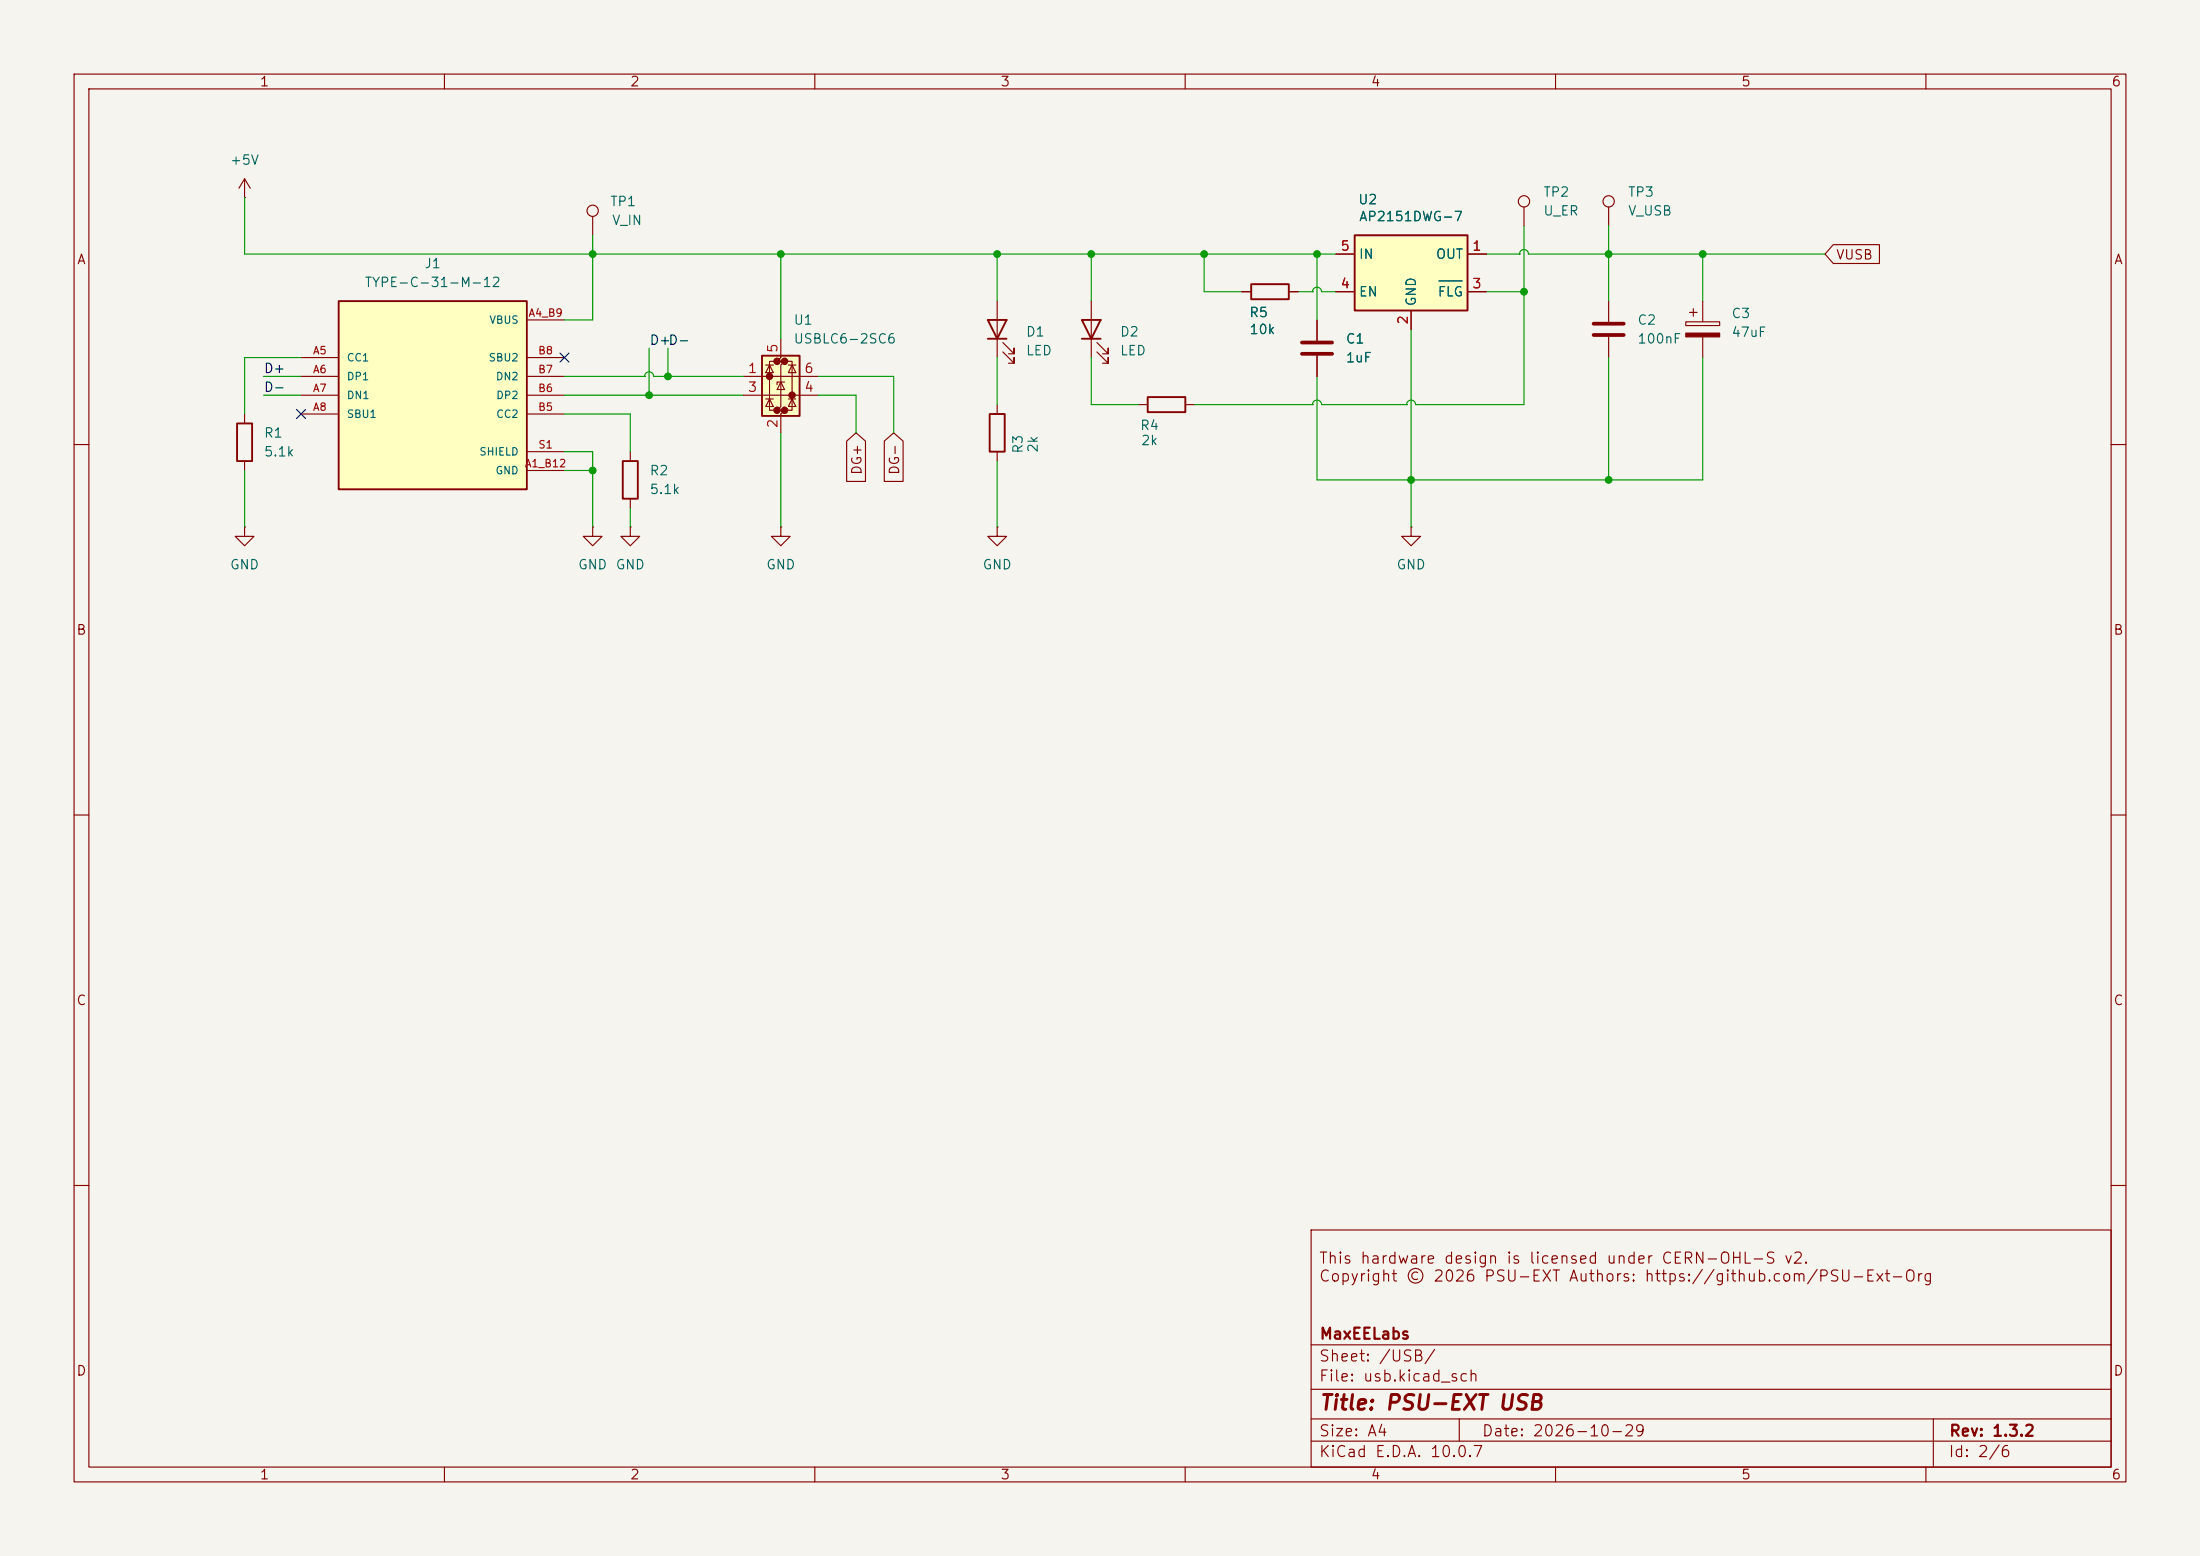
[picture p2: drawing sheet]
<svg xmlns="http://www.w3.org/2000/svg" width="297mm" height="210mm" viewBox="0 0 297 210" stroke-linecap="round" stroke-linejoin="round" font-family="sans-serif">
<path d="M0 0h297v210h-297z" fill="#f5f4ef" stroke="#f5f4ef" stroke-width=".14"/>
<g fill="none" stroke="#840000" stroke-width=".15">
<path d="M10 10h277v190h-277zM12 12h273v186h-273zM60 10v2M110 10v2M160 10v2M210 10v2M260 10v2M153.7 54.6h1.2M160 54.6h1.3M227.6 43.4h4.6v.5h-4.6zM228.1 42.2h1M228.6 41.7v1"/>
<path d="M229.9 40.6v2.8M229.9 45.5v2.8M10 60h2M285 60h2M10 110h2M285 110h2M10 160h2M177 166h108v32h-108zM285 160h2M60 198v2M110 198v2M160 198v2"/>
<path d="M177 194.5h108M177 191.5h108M177 187.5h108M177 181.5h108M197 191.5v3M210 198v2M260 198v2M261 191.5v6.5"/>
</g>
<path d="M154.9 53.6h5.1v2h-5.1z" fill="none" stroke="#840000" stroke-width=".25"/>
<path d="M227.6 45h4.6v.5h-4.6z" fill="#840000" stroke="#840000" stroke-width=".15"/>
<path d="M102.9 48h5v8.1h-5z" fill="#ffffc2"/>
<g fill="#840000" stroke="#840000" stroke-width=".51">
<circle cx="103.9" cy="50.8" r=".25"/>
<circle cx="104.9" cy="48.8" r=".25"/>
<circle cx="104.9" cy="55.4" r=".25"/>
<circle cx="105.9" cy="48.8" r=".25"/>
<circle cx="105.9" cy="55.4" r=".25"/>
<circle cx="106.9" cy="53.3" r=".25"/>
</g>
<g fill="none" stroke="#840000" stroke-width=".15">
<path d="M167.6 39.4h1.3M174 39.4h1.3M205.7 27.9v2.6M217.2 27.9v2.6M100.3 50.8h10.2M100.3 53.3h10.2M103.4 53.8h1M103.4 49.3h1M103.9 49.3l.5 1h-1zM103.9 53.8l.5 1.1h-1zM104.9 48.8h-1v6.6h1M105.4 45.7v2.6l-.5 .5h1l-.5 .5v5.6l-.5 .5h1l-.5 .5v2.5"/>
<path d="M105.4 51.6l.5 1h-1zM105.9 51.6h-1v.3M105.9 48.8h1v6.6h-1M106.4 53.8h1M106.4 49.3h1M106.9 49.3l.5 1h-1zM106.9 53.8l.5 1.1h-1zM177.8 43.2v2.8M177.8 48v2.8M217.2 40.6v2.8M217.2 45.5v2.8M134.6 71.1v1.3h1.3l-1.3 1.3-1.3-1.3h1.3"/>
<path d="M134.6 71.1h.1M190.5 71.1v1.3h1.3l-1.3 1.3-1.3-1.3h1.3M190.5 71.1h.1"/>
<circle cx="205.7" cy="27.2" r=".76"/>
<circle cx="217.2" cy="27.2" r=".76"/>
</g>
<path d="M168.9 38.4h5.1v2h-5.1zM102.9 48h5v8.1h-5z" fill="none" stroke="#840000" stroke-width=".25"/>
<path d="M175.8 46.2h4M175.8 47.8h4M215.1 43.7h4.1M215.1 45.2h4.1" fill="none" stroke="#840000" stroke-width=".51"/>
<path d="M182.9 31.8h15.2v10.1h-15.2z" fill="#ffffc2"/>
<path d="M182.9 31.8h15.2v10.1h-15.2zM133.3 43.2h2.6l-1.3 2.5zM133.3 45.7h2.6M133.6 55.9h2v5.1h-2zM146 43.2h2.6l-1.3 2.5zM146 45.7h2.6M84.1 62.2h2v5.1h-2z" fill="none" stroke="#840000" stroke-width=".25"/>
<g fill="none" stroke="#840000" stroke-width=".15">
<path d="M33 26.7h.1M33 24.1l-.7 1.3M33 24.1l.8 1.3M33 24.1v2.6M80 29.2v2.6M180.3 34.3h2.6M180.3 39.4h2.6M198.1 34.3h2.6M198.1 39.4h2.6M134.6 40.6v7.7M134.6 54.6v1.3M135.4 47.5l1.5 1.5v-.7v.7h-.8"/>
<path d="M135.4 46.2l1.5 1.6v-.8v.8h-.8M147.3 40.6v7.7M148.1 47.5l1.5 1.5v-.7v.7h-.8M148.1 46.2l1.5 1.6v-.8v.8h-.8M190.5 41.9v2.6M80 71.1v1.3h1.3l-1.3 1.3-1.3-1.3h1.3M80 71.1h.1M85.1 71.1v1.3h1.3l-1.3 1.3-1.3-1.3h1.3M85.1 71.1h.1M85.1 61v1.2M85.1 67.3v1.3M105.4 71.1v1.3h1.3l-1.3 1.3-1.3-1.3h1.3"/>
<path d="M105.4 71.1h.1M134.6 61v1.2"/>
<circle cx="80" cy="28.4" r=".76"/>
</g>
<path d="M194.3 37.9h3.1" fill="none" stroke="#006464" stroke-width=".15"/>
<path d="M45.7 40.6h25.4v25.4h-25.4z" fill="#ffffc2"/>
<path d="M32 57.2h2v5h-2zM45.7 40.6h25.4v25.4h-25.4z" fill="none" stroke="#840000" stroke-width=".25"/>
<g fill="none" stroke="#840000" stroke-width=".15">
<path d="M167.6 39.4h1.3M174 39.4h1.3M180.3 39.4h2.6M180.3 34.3h2.6M198.1 39.4h2.6M198.1 34.3h2.6M247.5 33h6.2v2.6h-6.2l-1.1-1.3zM33 55.9v1.3M40.6 48.3h5.1M40.6 50.8h5.1M40.6 53.3h5.1M40.6 55.9h5.1"/>
<path d="M71.1 43.2h5.1M71.1 48.3h5.1M71.1 50.8h5.1M71.1 53.3h5.1M71.1 55.9h5.1M114.3 59.5l1.3-1.1 1.2 1.1v5.5h-2.5zM119.4 59.5l1.2-1.1 1.3 1.1v5.5h-2.5zM177.8 43.2v2.8M177.8 48v2.8M190.5 41.9v2.6M33 71.1v1.3h1.3l-1.3 1.3-1.3-1.3h1.3M33 71.1h.1"/>
<path d="M33 62.2v1.3M71.1 63.5h5.1M71.1 61h5.1"/>
</g>
<g fill="none" stroke="#009600" stroke-width=".15">
<path d="M33 26.7v7.6h147.3M80 31.8v11.4h-3.8M105.4 34.3v11.4M134.6 34.3v6.3M147.3 34.3v6.3M162.6 34.3v5.1h5M175.3 39.4h1.9M177.2 39.4h.1M177.2 39.4a.61 .61 0 0 1 .6-.6 .61 .61 0 0 1 .6 .6h1.9M177.8 34.3v8.9M200.7 34.3h4.4M200.7 39.4h5"/>
<path d="M205.1 34.3h.1M205.1 34.3a.61 .61 0 0 1 .6-.6 .61 .61 0 0 1 .6 .6h40.1M205.7 30.5v24.1h-14.6a.61 .61 0 0 0-.6-.6 .61 .61 0 0 0-.6 .6M217.2 30.5v10.1M229.9 34.3v6.3M35.6 53.3h5M35.6 50.8h5M40.6 48.3h-7.6v7.6M76.2 53.3h24.1M76.2 50.8h10.8M76.2 55.9h8.9v5.1M87 50.8h.1"/>
<path d="M87 50.8a.61 .61 0 0 1 .6-.6 .61 .61 0 0 1 .6 .6h12.1M87.6 47v6.3M90.2 47v3.8M105.4 58.4v12.7M110.5 53.3h5.1v5.1M110.5 50.8h10.1v7.6M134.6 48.3v6.3M147.3 48.3v6.3h6.4M161.3 54.6h15.9M177.2 54.6h.1M177.2 54.6a.61 .61 0 0 1 .6-.6 .61 .61 0 0 1 .6 .6h11.5M189.9 54.6h.1"/>
<path d="M190.5 44.5v26.6M217.2 48.3v16.5M229.9 48.3v16.5h-52.1v-14M33 63.5v7.6M76.2 61h3.8v10.1M76.2 63.5h3.8M85.1 68.6v2.5M134.6 62.2v8.9"/>
</g>
<path d="M40 55.3l1.2 1.2M41.2 55.3l-1.2 1.2M75.6 47.7l1.2 1.2M76.8 47.7l-1.2 1.2" fill="none" stroke="#000084" stroke-width=".15"/>
<path d="M194.3 37.9h3.1" fill="none" stroke="#006464" stroke-width=".15"/>
<g fill="#009600" stroke="#009600" stroke-width=".14">
<circle cx="177.8" cy="34.3" r=".46"/>
<circle cx="162.6" cy="34.3" r=".46"/>
<circle cx="217.2" cy="64.8" r=".46"/>
<circle cx="190.5" cy="64.8" r=".46"/>
<circle cx="217.2" cy="34.3" r=".46"/>
<circle cx="147.3" cy="34.3" r=".46"/>
<circle cx="205.7" cy="39.4" r=".46"/>
<circle cx="229.9" cy="34.3" r=".46"/>
<circle cx="80" cy="34.3" r=".46"/>
<circle cx="105.4" cy="34.3" r=".46"/>
<circle cx="90.2" cy="50.8" r=".46"/>
<circle cx="134.6" cy="34.3" r=".46"/>
<circle cx="87.6" cy="53.3" r=".46"/>
<circle cx="80" cy="63.5" r=".46"/>
</g>
<text font-size="2" fill="#840000" x="178" y="190.8">Title: PSU-EXT USB</text>
<g font-size="1.5" fill="#840000">
<text x="178" y="170.9">This hardware design is licensed under CERN-OHL-S v2.</text>
<text x="178" y="173.4">Copyright © 2026 PSU-EXT Authors: https://github.com/PSU-Ext-Org</text>
<text x="178" y="184.1">Sheet: /USB/</text>
<text x="178" y="181.1">MaxEELabs</text>
<text x="178" y="186.8">File: usb.kicad_sch</text>
<text x="178" y="197">KiCad E.D.A. 10.0.7</text>
<text x="178" y="194.2">Size: A4</text>
<text x="200" y="194.2">Date: 2026-10-29</text>
<text x="263" y="197">Id: 2/6</text>
<text x="263" y="194.2">Rev: 1.3.2</text>
</g>
<g font-size="1.3" fill="#840000">
<text x="35" y="12">1</text>
<text x="85" y="12">2</text>
<text x="135" y="12">3</text>
<text x="185" y="12">4</text>
<text x="235" y="12">5</text>
<text x="285" y="12">6</text>
<text x="10.3" y="36">A</text>
<text x="247.8" y="35.3">VUSB</text>
<text x="285.3" y="36">A</text>
<text x="116.6" y="64.2" transform="rotate(-90 116.6 64.2)">DG+</text>
<text x="121.7" y="64.2" transform="rotate(-90 121.7 64.2)">DG-</text>
<text x="10.2" y="86">B</text>
<text x="285.2" y="86">B</text>
<text x="10.2" y="136">C</text>
<text x="285.2" y="136">C</text>
<text x="10.2" y="186">D</text>
<text x="285.2" y="186">D</text>
<text x="35" y="200">1</text>
<text x="85" y="200">2</text>
<text x="135" y="200">3</text>
<text x="185" y="200">4</text>
<text x="235" y="200">5</text>
<text x="285" y="200">6</text>
</g>
<g font-size="1.3" fill="#006464">
<text x="31" y="22.6">+5V</text>
<text x="82.3" y="28.1">TP1</text>
<text x="183.3" y="27.9">U2</text>
<text x="208.3" y="26.9">TP2</text>
<text x="208.3" y="29.4">U_ER</text>
<text x="219.7" y="26.9">TP3</text>
<text x="219.7" y="29.4">V_USB</text>
<text x="82.5" y="30.7">V_IN</text>
<text x="183.4" y="35.3">IN</text>
<text x="183.4" y="30.2">AP2151DWG-7</text>
<text x="193.8" y="35.3">OUT</text>
<text x="49.1" y="39.1">TYPE-C-31-M-12</text>
<text x="57.2" y="36.5">J1</text>
<text x="183.4" y="40.3">EN</text>
<text x="191.5" y="41.4" transform="rotate(-90 191.5 41.4)">GND</text>
<text x="194" y="40.3">FLG</text>
<text x="107" y="44.1">U1</text>
<text x="107" y="46.7">USBLC6-2SC6</text>
<text x="138.4" y="45.7">D1</text>
<text x="151.1" y="45.7">D2</text>
<text x="168.6" y="43.1">R5</text>
<text x="168.6" y="45.4">10k</text>
<text x="181.6" y="46.7">C1</text>
<text x="221" y="44.1">C2</text>
<text x="221" y="46.7">100nF</text>
<text x="233.7" y="43.3">C3</text>
<text x="233.7" y="45.8">47uF</text>
<text x="138.4" y="48.3">LED</text>
<text x="151.1" y="48.3">LED</text>
<text x="181.6" y="49.2">1uF</text>
<text x="35.5" y="59.4">R1</text>
<text x="153.8" y="58.4">R4</text>
<text x="35.5" y="61.9">5.1k</text>
<text x="87.6" y="64.5">R2</text>
<text x="138.4" y="61.3" transform="rotate(-90 138.4 61.3)">R3</text>
<text x="140.4" y="61.2" transform="rotate(-90 140.4 61.2)">2k</text>
<text x="153.9" y="60.4">2k</text>
<text x="87.6" y="67">5.1k</text>
<text x="31" y="77.2">GND</text>
<text x="77.9" y="77.2">GND</text>
<text x="83" y="77.2">GND</text>
<text x="103.3" y="77.2">GND</text>
<text x="132.6" y="77.2">GND</text>
<text x="188.4" y="77.2">GND</text>
</g>
<g font-size="1.3" fill="#a90000">
<text x="180.9" y="34.2">5</text>
<text x="198.7" y="34.2">1</text>
<text x="180.9" y="39.2">4</text>
<text x="198.7" y="39.2">3</text>
<text x="105.3" y="47.7" transform="rotate(-90 105.3 47.7)">5</text>
<text x="190.4" y="43.9" transform="rotate(-90 190.4 43.9)">2</text>
<text x="100.9" y="50.7">1</text>
<text x="100.9" y="53.2">3</text>
<text x="108.5" y="53.2">4</text>
<text x="108.5" y="50.7">6</text>
<text x="105.3" y="57.9" transform="rotate(-90 105.3 57.9)">2</text>
</g>
<g font-size="1.3" fill="#0f0f0f">
<text x="87.6" y="46.9">D+D-</text>
<text x="35.5" y="50.7">D+</text>
<text x="35.5" y="53.2">D-</text>
</g>
<g font-size="1" fill="#006464">
<text x="66" y="43.9">VBUS</text>
<text x="46.7" y="49">CC1</text>
<text x="46.7" y="51.6">DP1</text>
<text x="65.9" y="49">SBU2</text>
<text x="66.9" y="51.6">DN2</text>
<text x="46.7" y="54.1">DN1</text>
<text x="46.7" y="56.6">SBU1</text>
<text x="66.9" y="56.6">CC2</text>
<text x="66.9" y="54.1">DP2</text>
<text x="64.6" y="61.7">SHIELD</text>
<text x="66.8" y="64.3">GND</text>
</g>
<g font-size="1" fill="#a90000">
<text x="71.3" y="43">A4_B9</text>
<text x="42.2" y="48.1">A5</text>
<text x="42.2" y="50.6">A6</text>
<text x="42.2" y="53.2">A7</text>
<text x="72.6" y="53.2">B6</text>
<text x="72.6" y="50.6">B7</text>
<text x="72.6" y="48.1">B8</text>
<text x="42.2" y="55.7">A8</text>
<text x="72.6" y="55.7">B5</text>
<text x="70.8" y="63.3">A1_B12</text>
<text x="72.6" y="60.8">S1</text>
</g>
</svg>
